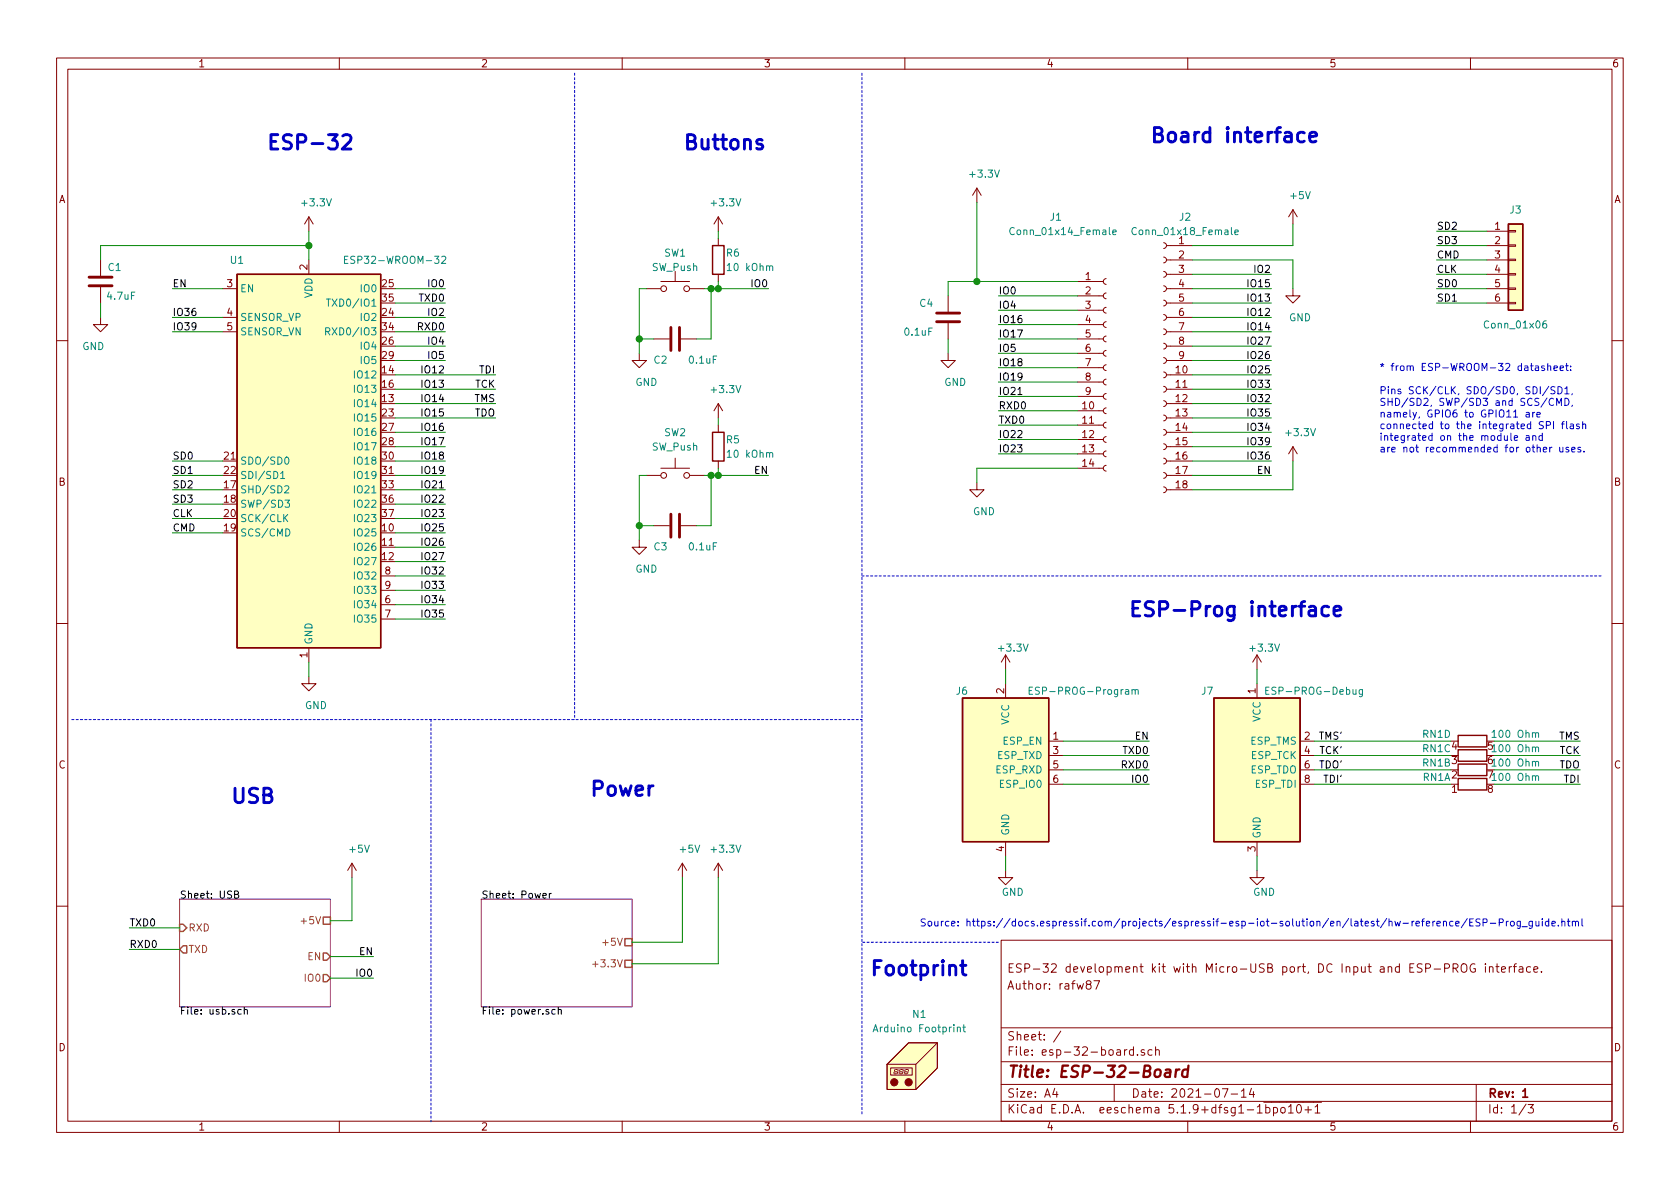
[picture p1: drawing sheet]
EESchema Schematic File Version 4
EELAYER 30 0
EELAYER END
$Descr A4 11693 8268
encoding utf-8
Sheet 1 3
Title "ESP-32-Board"
Date "2021-07-14"
Rev "1"
Comp ""
Comment1 ""
Comment2 "Author: rafw87"
Comment3 "ESP-32 development kit with Micro-USB port, DC Input and ESP-PROG interface."
Comment4 ""
$EndDescr
$Comp
L RF_Module:ESP32-WROOM-32 U1
U 1 1
P 2150 3200
F 0 "U1" H 1650 4600 50  0000 C CNN
F 1 "ESP32-WROOM-32" H 2750 4600 50  0000 C CNN
F 2 "project_components:ESP32-WROOM-32-ThermalVias" H 2150 1700 50  0001 C CNN
F 3 "https://www.espressif.com/sites/default/files/documentation/esp32-wroom-32_datasheet_en.pdf" H 1850 3250 50  0001 C CNN
	1    2150 3200
	1    0    0    -1  
$EndComp
$Comp
L Device:C C2
U 1 1
P 4700 2350
F 0 "C2" V 4550 2400 50  0000 L CNN
F 1 "0.1uF" V 4550 2050 50  0000 L CNN
F 2 "Capacitor_SMD:C_0805_2012Metric_Pad1.18x1.45mm_HandSolder" H 4738 2200 50  0001 C CNN
F 3 "~" H 4700 2350 50  0001 C CNN
F 4 "avt.pl" H 4700 2350 50  0001 C CNN "Vendor"
F 5 "https://sklep.avt.pl/zestaw-kondensatorow-smd-0805-720-sztuk.html" H 4700 2350 50  0001 C CNN "VendorLink"
	1    4700 2350
	0    -1   -1   0   
$EndComp
$Comp
L Device:C C3
U 1 1
P 4700 3650
F 0 "C3" V 4550 3700 50  0000 L CNN
F 1 "0.1uF" V 4550 3350 50  0000 L CNN
F 2 "Capacitor_SMD:C_0805_2012Metric_Pad1.18x1.45mm_HandSolder" H 4738 3500 50  0001 C CNN
F 3 "~" H 4700 3650 50  0001 C CNN
F 4 "avt.pl" H 4700 3650 50  0001 C CNN "Vendor"
F 5 "https://sklep.avt.pl/zestaw-kondensatorow-smd-0805-720-sztuk.html" H 4700 3650 50  0001 C CNN "VendorLink"
	1    4700 3650
	0    -1   -1   0   
$EndComp
$Comp
L Device:C C4
U 1 1
P 6600 2200
F 0 "C4" H 6500 2300 50  0000 R CNN
F 1 "0.1uF" H 6500 2100 50  0000 R CNN
F 2 "Capacitor_SMD:C_0805_2012Metric_Pad1.18x1.45mm_HandSolder" H 6638 2050 50  0001 C CNN
F 3 "~" H 6600 2200 50  0001 C CNN
F 4 "avt.pl" H 6600 2200 50  0001 C CNN "Vendor"
F 5 "https://sklep.avt.pl/zestaw-kondensatorow-smd-0805-720-sztuk.html" H 6600 2200 50  0001 C CNN "VendorLink"
	1    6600 2200
	1    0    0    -1  
$EndComp
$Comp
L Switch:SW_Push SW1
U 1 1
P 4700 2000
F 0 "SW1" H 4700 2250 50  0000 C CNN
F 1 "SW_Push" H 4700 2150 50  0000 C CNN
F 2 "project_components:SW_Push_1P1T_NO_6x6mm_H4.3mm" H 4700 2200 50  0001 C CNN
F 3 "" H 4700 2200 50  0001 C CNN
F 4 "tme.eu" H 4700 2000 50  0001 C CNN "Vendor"
F 5 "https://www.tme.eu/pl/details/b3s-1000/mikroprzelaczniki-tact/omron-ocb/" H 4700 2000 50  0001 C CNN "VendorLink"
	1    4700 2000
	1    0    0    -1  
$EndComp
$Comp
L Switch:SW_Push SW2
U 1 1
P 4700 3300
F 0 "SW2" H 4700 3600 50  0000 C CNN
F 1 "SW_Push" H 4700 3500 50  0000 C CNN
F 2 "project_components:SW_Push_1P1T_NO_6x6mm_H4.3mm" H 4700 3500 50  0001 C CNN
F 3 "" H 4700 3500 50  0001 C CNN
F 4 "tme.eu" H 4700 3300 50  0001 C CNN "Vendor"
F 5 "https://www.tme.eu/pl/details/b3s-1000/mikroprzelaczniki-tact/omron-ocb/" H 4700 3300 50  0001 C CNN "VendorLink"
	1    4700 3300
	1    0    0    -1  
$EndComp
Wire Wire Line
	4500 3300 4450 3300
Wire Wire Line
	4450 3300 4450 3650
Wire Wire Line
	4550 3650 4450 3650
Connection ~ 4450 3650
Wire Wire Line
	4450 3650 4450 3750
Wire Wire Line
	4850 3650 4950 3650
Wire Wire Line
	4950 3650 4950 3300
Wire Wire Line
	4950 3300 4900 3300
Connection ~ 4950 3300
Wire Wire Line
	4500 2000 4450 2000
Wire Wire Line
	4450 2000 4450 2350
Wire Wire Line
	4550 2350 4450 2350
Connection ~ 4450 2350
Wire Wire Line
	4450 2350 4450 2450
Wire Wire Line
	4900 2000 4950 2000
Wire Wire Line
	4950 2000 4950 2350
Wire Wire Line
	4950 2350 4850 2350
Wire Wire Line
	4950 2000 5000 2000
Connection ~ 4950 2000
$Comp
L power:GND #PWR05
U 1 1
P 4450 2450
F 0 "#PWR05" H 4450 2200 50  0001 C CNN
F 1 "GND" H 4500 2250 50  0000 C CNN
F 2 "" H 4450 2450 50  0001 C CNN
F 3 "" H 4450 2450 50  0001 C CNN
	1    4450 2450
	1    0    0    -1  
$EndComp
$Comp
L power:GND #PWR06
U 1 1
P 4450 3750
F 0 "#PWR06" H 4450 3500 50  0001 C CNN
F 1 "GND" H 4500 3550 50  0000 C CNN
F 2 "" H 4450 3750 50  0001 C CNN
F 3 "" H 4450 3750 50  0001 C CNN
	1    4450 3750
	1    0    0    -1  
$EndComp
Text Label 5350 2000 2    50   ~ 0
IO0
Text Label 5350 3300 2    50   ~ 0
EN
Text Label 8850 3300 2    50   ~ 0
EN
Text Label 8850 3200 2    50   ~ 0
IO36
Text Label 8850 3100 2    50   ~ 0
IO39
Text Label 8850 3000 2    50   ~ 0
IO34
Text Label 8850 2900 2    50   ~ 0
IO35
Text Label 8850 2800 2    50   ~ 0
IO32
Text Label 8850 2700 2    50   ~ 0
IO33
Text Label 8850 2600 2    50   ~ 0
IO25
Text Label 8850 2500 2    50   ~ 0
IO26
Text Label 8850 2400 2    50   ~ 0
IO27
Text Label 8850 2300 2    50   ~ 0
IO14
Text Label 8850 2200 2    50   ~ 0
IO12
Wire Wire Line
	8850 3300 8300 3300
Wire Wire Line
	8850 3200 8300 3200
Wire Wire Line
	8850 3100 8300 3100
$Comp
L power:+3.3V #PWR017
U 1 1
P 9000 3200
F 0 "#PWR017" H 9000 3050 50  0001 C CNN
F 1 "+3.3V" H 9050 3400 50  0000 C CNN
F 2 "" H 9000 3200 50  0001 C CNN
F 3 "" H 9000 3200 50  0001 C CNN
	1    9000 3200
	1    0    0    -1  
$EndComp
Wire Wire Line
	8850 3000 8300 3000
Wire Wire Line
	8300 2900 8850 2900
Wire Wire Line
	8300 2700 8850 2700
Wire Wire Line
	8850 2600 8300 2600
Wire Wire Line
	8300 2500 8850 2500
Wire Wire Line
	8300 2300 8850 2300
Wire Wire Line
	8850 2200 8300 2200
Text Label 8850 2100 2    50   ~ 0
IO13
Text Label 10000 1600 0    50   ~ 0
SD2
Text Label 10000 1700 0    50   ~ 0
SD3
Text Label 10000 1800 0    50   ~ 0
CMD
$Comp
L power:GND #PWR016
U 1 1
P 9000 2000
F 0 "#PWR016" H 9000 1750 50  0001 C CNN
F 1 "GND" H 9050 1800 50  0000 C CNN
F 2 "" H 9000 2000 50  0001 C CNN
F 3 "" H 9000 2000 50  0001 C CNN
	1    9000 2000
	1    0    0    -1  
$EndComp
Text Label 6950 3150 0    50   ~ 0
IO23
Text Label 6950 3050 0    50   ~ 0
IO22
Text Label 6950 2950 0    50   ~ 0
TXD0
Text Label 6950 2850 0    50   ~ 0
RXD0
Text Label 6950 2750 0    50   ~ 0
IO21
Text Label 6950 2650 0    50   ~ 0
IO19
Text Label 6950 2550 0    50   ~ 0
IO18
Text Label 6950 2450 0    50   ~ 0
IO5
Text Label 6950 2350 0    50   ~ 0
IO17
Text Label 6950 2250 0    50   ~ 0
IO16
Text Label 6950 2150 0    50   ~ 0
IO4
Text Label 6950 2050 0    50   ~ 0
IO0
Text Label 8850 1900 2    50   ~ 0
IO2
Text Label 8850 2000 2    50   ~ 0
IO15
Text Label 10000 2100 0    50   ~ 0
SD1
Text Label 10000 2000 0    50   ~ 0
SD0
Text Label 10000 1900 0    50   ~ 0
CLK
Wire Wire Line
	7500 3150 6950 3150
Wire Wire Line
	7500 3050 6950 3050
Wire Wire Line
	7500 2950 6950 2950
Wire Wire Line
	7500 2850 6950 2850
Wire Wire Line
	7500 2650 6950 2650
Wire Wire Line
	7500 2550 6950 2550
Wire Wire Line
	7500 2450 6950 2450
Wire Wire Line
	7500 2250 6950 2250
Wire Wire Line
	6950 2150 7500 2150
Wire Wire Line
	7500 2050 6950 2050
Wire Wire Line
	8300 2000 8850 2000
Wire Wire Line
	10000 2100 10350 2100
Wire Wire Line
	10350 2000 10000 2000
Wire Wire Line
	10000 1900 10350 1900
Text Label 1200 2000 0    50   ~ 0
EN
Text Label 1200 2200 0    50   ~ 0
IO36
Text Label 1200 2300 0    50   ~ 0
IO39
Text Label 1200 3200 0    50   ~ 0
SD0
Wire Wire Line
	1550 2000 1200 2000
Wire Wire Line
	1550 2200 1200 2200
Wire Wire Line
	1550 2300 1200 2300
Wire Wire Line
	1550 3200 1200 3200
Wire Wire Line
	1550 3300 1200 3300
Wire Wire Line
	1550 3400 1200 3400
Wire Wire Line
	1550 3500 1200 3500
Wire Wire Line
	1550 3600 1200 3600
Wire Wire Line
	1550 3700 1200 3700
Wire Wire Line
	8850 2100 8300 2100
Wire Wire Line
	10350 1600 10000 1600
Wire Wire Line
	10000 1700 10350 1700
Wire Wire Line
	10350 1800 10000 1800
Text Label 1200 3400 0    50   ~ 0
SD2
Text Label 1200 3300 0    50   ~ 0
SD1
Text Label 1200 3500 0    50   ~ 0
SD3
Text Label 1200 3600 0    50   ~ 0
CLK
Text Label 1200 3700 0    50   ~ 0
CMD
Text Label 3100 2000 2    50   ~ 0
IO0
Wire Wire Line
	2750 2000 3100 2000
Wire Wire Line
	2750 2100 3100 2100
Wire Wire Line
	2750 2200 3100 2200
Wire Wire Line
	2750 2300 3100 2300
Wire Wire Line
	2750 2400 3100 2400
Wire Wire Line
	2750 2500 3100 2500
Wire Wire Line
	2750 3000 3100 3000
Wire Wire Line
	2750 3100 3100 3100
Wire Wire Line
	2750 3200 3100 3200
Wire Wire Line
	2750 3300 3100 3300
Wire Wire Line
	2750 3400 3100 3400
Wire Wire Line
	2750 3500 3100 3500
Wire Wire Line
	2750 3600 3100 3600
Wire Wire Line
	2750 3700 3100 3700
Wire Wire Line
	2750 3800 3100 3800
Wire Wire Line
	2750 3900 3100 3900
Wire Wire Line
	2750 4000 3100 4000
Wire Wire Line
	2750 4100 3100 4100
Wire Wire Line
	2750 4200 3100 4200
Wire Wire Line
	2750 4300 3100 4300
Text Label 3100 2100 2    50   ~ 0
TXD0
Text Label 3100 2300 2    50   ~ 0
RXD0
Text Label 3100 2200 2    50   ~ 0
IO2
Text Label 3100 2400 2    50   ~ 0
IO4
Text Label 3100 2500 2    50   ~ 0
IO5
Text Label 3100 2600 2    50   ~ 0
IO12
Text Label 3100 2700 2    50   ~ 0
IO13
Text Label 3100 2800 2    50   ~ 0
IO14
Text Label 3100 2900 2    50   ~ 0
IO15
Text Label 3100 3000 2    50   ~ 0
IO16
Text Label 3100 3100 2    50   ~ 0
IO17
Text Label 3100 3200 2    50   ~ 0
IO18
Text Label 3100 3300 2    50   ~ 0
IO19
Text Label 3100 3400 2    50   ~ 0
IO21
Text Label 3100 3500 2    50   ~ 0
IO22
Text Label 3100 3600 2    50   ~ 0
IO23
Text Label 3100 3700 2    50   ~ 0
IO25
Text Label 3100 3800 2    50   ~ 0
IO26
Text Label 3100 3900 2    50   ~ 0
IO27
Text Label 3100 4000 2    50   ~ 0
IO32
Text Label 3100 4100 2    50   ~ 0
IO33
Text Label 3100 4200 2    50   ~ 0
IO34
Text Label 3100 4300 2    50   ~ 0
IO35
$Comp
L power:+3.3V #PWR01
U 1 1
P 2150 1600
F 0 "#PWR01" H 2150 1450 50  0001 C CNN
F 1 "+3.3V" H 2200 1800 50  0000 C CNN
F 2 "" H 2150 1600 50  0001 C CNN
F 3 "" H 2150 1600 50  0001 C CNN
	1    2150 1600
	1    0    0    -1  
$EndComp
$Comp
L power:GND #PWR02
U 1 1
P 2150 4700
F 0 "#PWR02" H 2150 4450 50  0001 C CNN
F 1 "GND" H 2200 4500 50  0000 C CNN
F 2 "" H 2150 4700 50  0001 C CNN
F 3 "" H 2150 4700 50  0001 C CNN
	1    2150 4700
	1    0    0    -1  
$EndComp
Wire Wire Line
	8850 2400 8300 2400
Wire Wire Line
	8850 2800 8300 2800
Wire Wire Line
	7500 2750 6950 2750
Wire Wire Line
	7500 2350 6950 2350
$Comp
L project_components:ESP-PROG-Program J6
U 1 1
P 7000 5350
F 0 "J6" H 6650 5900 50  0000 L CNN
F 1 "ESP-PROG-Program" H 7150 5900 50  0000 L CNN
F 2 "project_components:IDC-Header_2x03_P1.27mm_Vertical_SMD" V 6750 5400 50  0001 C CNN
F 3 "https://github.com/espressif/esp-iot-solution/blob/master/documents/evaluation_boards/ESP-Prog_guide_en.md" H 5725 4800 50  0001 C CNN
F 4 "https://www.ebay.com/itm/10Pcs-1-27mm-Pitch-2x3-Pin-6-Pin-SMT-SMD-Male-Shrouded-Box-Header-IDC-Connector/183523538792?hash=item2abadaf768:g:-H4AAOSwm-Fb4s52" H 7000 5350 50  0001 C CNN "VendorLink"
	1    7000 5350
	1    0    0    -1  
$EndComp
$Comp
L power:+3.3V #PWR013
U 1 1
P 7000 4650
F 0 "#PWR013" H 7000 4500 50  0001 C CNN
F 1 "+3.3V" H 7050 4800 50  0000 C CNN
F 2 "" H 7000 4650 50  0001 C CNN
F 3 "" H 7000 4650 50  0001 C CNN
	1    7000 4650
	1    0    0    -1  
$EndComp
$Comp
L power:GND #PWR014
U 1 1
P 7000 6050
F 0 "#PWR014" H 7000 5800 50  0001 C CNN
F 1 "GND" H 7050 5900 50  0000 C CNN
F 2 "" H 7000 6050 50  0001 C CNN
F 3 "" H 7000 6050 50  0001 C CNN
	1    7000 6050
	1    0    0    -1  
$EndComp
Text Label 8000 5150 2    50   ~ 0
EN
Text Label 8000 5350 2    50   ~ 0
RXD0
Text Label 8000 5250 2    50   ~ 0
TXD0
Text Label 8000 5450 2    50   ~ 0
IO0
Wire Wire Line
	7400 5150 8000 5150
Wire Wire Line
	8000 5250 7400 5250
Wire Wire Line
	7400 5350 8000 5350
Wire Wire Line
	8000 5450 7400 5450
Wire Wire Line
	7000 4650 7000 4750
Wire Wire Line
	7000 5950 7000 6050
$Comp
L project_components:ESP-PROG-Debug J7
U 1 1
P 8750 5350
F 0 "J7" H 8450 5900 50  0000 R CNN
F 1 "ESP-PROG-Debug" H 9500 5900 50  0000 R CNN
F 2 "project_components:IDC-Header_2x05_P1.27mm_Vertical_SMD" V 8500 5400 50  0001 C CNN
F 3 "https://github.com/espressif/esp-iot-solution/blob/master/documents/evaluation_boards/ESP-Prog_guide_en.md" H 7475 4800 50  0001 C CNN
F 4 "https://www.ebay.com/itm/5Pcs-1-27mm-Pitch-2x5-Pin-10-Pin-SMT-SMD-Male-Shrouded-Box-Header-IDC-Connector/172311876086?hash=item281e9691f6:g:eHIAAOSwu6taWHc7" H 8750 5350 50  0001 C CNN "VendorLink"
	1    8750 5350
	1    0    0    -1  
$EndComp
$Comp
L power:+3.3V #PWR018
U 1 1
P 8750 4650
F 0 "#PWR018" H 8750 4500 50  0001 C CNN
F 1 "+3.3V" H 8800 4800 50  0000 C CNN
F 2 "" H 8750 4650 50  0001 C CNN
F 3 "" H 8750 4650 50  0001 C CNN
	1    8750 4650
	1    0    0    -1  
$EndComp
Wire Wire Line
	8750 4650 8750 4750
Wire Wire Line
	8750 5950 8750 6050
Text Label 11000 5150 2    50   ~ 0
TMS
Text Label 11000 5250 2    50   ~ 0
TCK
Text Label 11000 5350 2    50   ~ 0
TDO
Text Label 11000 5450 2    50   ~ 0
TDI
Wire Wire Line
	10400 5150 11000 5150
Wire Wire Line
	10400 5350 11000 5350
Wire Wire Line
	11000 5450 10400 5450
Wire Wire Line
	9150 5150 10100 5150
Wire Wire Line
	9150 5350 10100 5350
Wire Wire Line
	9150 5450 10100 5450
Text Label 3450 2800 2    50   ~ 0
TMS
Text Label 3450 2600 2    50   ~ 0
TDI
Text Label 3450 2700 2    50   ~ 0
TCK
Text Label 3450 2900 2    50   ~ 0
TDO
Wire Wire Line
	2750 2600 3450 2600
Wire Wire Line
	2750 2700 3450 2700
Wire Wire Line
	2750 2800 3450 2800
Wire Wire Line
	2750 2900 3450 2900
Wire Wire Line
	10400 5250 11000 5250
Wire Wire Line
	9150 5250 10100 5250
$Comp
L Mechanical:Housing N1
U 1 1
P 6400 7400
F 0 "N1" H 6400 7750 50  0000 C CNN
F 1 "Arduino Footprint" H 6400 7650 50  0000 C CNN
F 2 "project_components:ArduinoFootprint" H 6200 6900 50  0001 C CNN
F 3 "~" H 6200 6900 50  0001 C CNN
F 4 "N/A" H 6400 7400 50  0001 C CNN "Vendor"
	1    6400 7400
	1    0    0    -1  
$EndComp
Wire Wire Line
	8300 3400 9000 3400
Wire Wire Line
	9000 3400 9000 3200
Wire Wire Line
	8300 1800 9000 1800
Wire Wire Line
	9000 1800 9000 2000
Wire Wire Line
	8850 1900 8300 1900
$Comp
L power:+3.3V #PWR011
U 1 1
P 6800 1400
F 0 "#PWR011" H 6800 1250 50  0001 C CNN
F 1 "+3.3V" H 6850 1600 50  0000 C CNN
F 2 "" H 6800 1400 50  0001 C CNN
F 3 "" H 6800 1400 50  0001 C CNN
	1    6800 1400
	1    0    0    -1  
$EndComp
Wire Wire Line
	6800 1950 6800 1400
Wire Wire Line
	6800 1950 7500 1950
$Comp
L Connector_Generic:Conn_01x06 J3
U 1 1
P 10550 1800
F 0 "J3" H 10550 2150 50  0000 C CNN
F 1 "Conn_01x06" H 10550 1350 50  0000 C CNN
F 2 "Connector_PinSocket_2.54mm:PinSocket_1x06_P2.54mm_Vertical" H 10550 1800 50  0001 C CNN
F 3 "~" H 10550 1800 50  0001 C CNN
F 4 "N/A" H 10550 1800 50  0001 C CNN "Vendor"
F 5 "https://www.tme.eu/pl/details/zl262-6sg/listwy-i-gniazda-kolkowe/connfly/ds1023-1-6s21/" H 10550 1800 50  0001 C CNN "VendorLink"
	1    10550 1800
	1    0    0    -1  
$EndComp
$Sheet
S 3350 6250 1050 750 
U 5FF6344B
F0 "Power" 50
F1 "power.sch" 50
F2 "+5V" U R 4400 6550 50 
F3 "+3.3V" U R 4400 6700 50 
$EndSheet
$Sheet
S 1250 6250 1050 750 
U 5FF73D59
F0 "USB" 50
F1 "usb.sch" 50
F2 "EN" O R 2300 6650 50 
F3 "IO0" O R 2300 6800 50 
F4 "+5V" U R 2300 6400 50 
F5 "RXD" I L 1250 6450 50 
F6 "TXD" O L 1250 6600 50 
$EndSheet
Text Label 2600 6800 2    50   ~ 0
IO0
Text Label 2600 6650 2    50   ~ 0
EN
Wire Wire Line
	2300 6650 2600 6650
Wire Wire Line
	2300 6800 2600 6800
$Comp
L Device:R_Pack04_Split RN1
U 1 1
P 10250 5450
F 0 "RN1" V 10200 5200 50  0000 C CNN
F 1 "100 Ohm" V 10200 5750 50  0000 C CNN
F 2 "Resistor_SMD:R_Array_Convex_4x0612" V 10170 5450 50  0001 C CNN
F 3 "https://www.tme.eu/Document/06db5b489d2b0c3473dd3a4d90f1faf2/ROYALOHM-xDx.pdf" H 10250 5450 50  0001 C CNN
F 4 "tme.eu" H 10250 5450 50  0001 C CNN "Vendor"
F 5 "https://www.tme.eu/pl/en/details/dr0804-100r-4_8/smd-resistor-networks/royal-ohm/4d02wgj0101t/" H 10250 5450 50  0001 C CNN "VendorLink"
	1    10250 5450
	0    1    1    0   
$EndComp
$Comp
L Device:R_Pack04_Split RN1
U 2 1
P 10250 5350
F 0 "RN1" V 10200 5100 50  0000 C CNN
F 1 "100 Ohm" V 10200 5650 50  0000 C CNN
F 2 "Resistor_SMD:R_Array_Convex_4x0612" V 10170 5350 50  0001 C CNN
F 3 "https://www.tme.eu/Document/06db5b489d2b0c3473dd3a4d90f1faf2/ROYALOHM-xDx.pdf" H 10250 5350 50  0001 C CNN
F 4 "tme.eu" H 10250 5350 50  0001 C CNN "Vendor"
F 5 "https://www.tme.eu/pl/en/details/dr0804-100r-4_8/smd-resistor-networks/royal-ohm/4d02wgj0101t/" H 10250 5350 50  0001 C CNN "VendorLink"
	2    10250 5350
	0    1    1    0   
$EndComp
$Comp
L Device:R_Pack04_Split RN1
U 3 1
P 10250 5250
F 0 "RN1" V 10200 5000 50  0000 C CNN
F 1 "100 Ohm" V 10200 5550 50  0000 C CNN
F 2 "Resistor_SMD:R_Array_Convex_4x0612" V 10170 5250 50  0001 C CNN
F 3 "https://www.tme.eu/Document/06db5b489d2b0c3473dd3a4d90f1faf2/ROYALOHM-xDx.pdf" H 10250 5250 50  0001 C CNN
F 4 "tme.eu" H 10250 5250 50  0001 C CNN "Vendor"
F 5 "https://www.tme.eu/pl/details/dr1206-100r-4_8/drabinki-rezystorowe-smd/royal-ohm/4d03wgj0101t5e/" H 10250 5250 50  0001 C CNN "VendorLink"
	3    10250 5250
	0    1    1    0   
$EndComp
$Comp
L Device:R_Pack04_Split RN1
U 4 1
P 10250 5150
F 0 "RN1" V 10200 4900 50  0000 C CNN
F 1 "100 Ohm" V 10200 5450 50  0000 C CNN
F 2 "Resistor_SMD:R_Array_Convex_4x0612" V 10170 5150 50  0001 C CNN
F 3 "https://www.tme.eu/Document/06db5b489d2b0c3473dd3a4d90f1faf2/ROYALOHM-xDx.pdf" H 10250 5150 50  0001 C CNN
F 4 "tme.eu" H 10250 5150 50  0001 C CNN "Vendor"
F 5 "https://www.tme.eu/pl/en/details/dr0804-100r-4_8/smd-resistor-networks/royal-ohm/4d02wgj0101t/" H 10250 5150 50  0001 C CNN "VendorLink"
	4    10250 5150
	0    1    1    0   
$EndComp
Text Label 900  6450 0    50   ~ 0
TXD0
Text Label 900  6600 0    50   ~ 0
RXD0
Wire Wire Line
	900  6450 1250 6450
Wire Wire Line
	900  6600 1250 6600
Wire Wire Line
	4400 6550 4750 6550
Wire Wire Line
	4750 6550 4750 6100
$Comp
L power:+5V #PWR07
U 1 1
P 4750 6100
F 0 "#PWR07" H 4750 5950 50  0001 C CNN
F 1 "+5V" H 4800 6300 50  0000 C CNN
F 2 "" H 4750 6100 50  0001 C CNN
F 3 "" H 4750 6100 50  0001 C CNN
	1    4750 6100
	1    0    0    -1  
$EndComp
Wire Wire Line
	4400 6700 5000 6700
$Comp
L power:+3.3V #PWR010
U 1 1
P 5000 6100
F 0 "#PWR010" H 5000 5950 50  0001 C CNN
F 1 "+3.3V" H 5050 6300 50  0000 C CNN
F 2 "" H 5000 6100 50  0001 C CNN
F 3 "" H 5000 6100 50  0001 C CNN
	1    5000 6100
	1    0    0    -1  
$EndComp
$Comp
L power:+5V #PWR03
U 1 1
P 2450 6100
F 0 "#PWR03" H 2450 5950 50  0001 C CNN
F 1 "+5V" H 2500 6300 50  0000 C CNN
F 2 "" H 2450 6100 50  0001 C CNN
F 3 "" H 2450 6100 50  0001 C CNN
	1    2450 6100
	1    0    0    -1  
$EndComp
Wire Wire Line
	2300 6400 2450 6400
Wire Wire Line
	2450 6400 2450 6100
Text Notes 4100 5550 0    100  ~ 20
Power
Text Notes 7850 4300 0    100  ~ 20
ESP-Prog interface
Text Notes 8000 1000 0    100  ~ 20
Board interface
Text Notes 1850 1050 0    100  ~ 20
ESP-32
Wire Wire Line
	5000 6100 5000 6700
Wire Wire Line
	2150 4600 2150 4700
Wire Wire Line
	6800 3250 7500 3250
Wire Wire Line
	6800 3250 6800 3350
$Comp
L power:GND #PWR012
U 1 1
P 6800 3350
F 0 "#PWR012" H 6800 3100 50  0001 C CNN
F 1 "GND" H 6850 3150 50  0000 C CNN
F 2 "" H 6800 3350 50  0001 C CNN
F 3 "" H 6800 3350 50  0001 C CNN
	1    6800 3350
	1    0    0    -1  
$EndComp
$Comp
L power:+5V #PWR015
U 1 1
P 9000 1550
F 0 "#PWR015" H 9000 1400 50  0001 C CNN
F 1 "+5V" H 9050 1750 50  0000 C CNN
F 2 "" H 9000 1550 50  0001 C CNN
F 3 "" H 9000 1550 50  0001 C CNN
	1    9000 1550
	1    0    0    -1  
$EndComp
Wire Wire Line
	8300 1700 9000 1700
Wire Wire Line
	9000 1550 9000 1700
Wire Wire Line
	4950 3300 5000 3300
Wire Wire Line
	5000 3250 5000 3300
Wire Wire Line
	5000 2900 5000 2950
$Comp
L Device:R R5
U 1 1
P 5000 3100
F 0 "R5" H 5050 3150 50  0000 L CNN
F 1 "10 kOhm" H 5050 3050 50  0000 L CNN
F 2 "Resistor_SMD:R_0805_2012Metric_Pad1.20x1.40mm_HandSolder" V 4930 3100 50  0001 C CNN
F 3 "~" H 5000 3100 50  0001 C CNN
F 4 "avt.pl" H 5000 3100 50  0001 C CNN "Vendor"
F 5 "https://sklep.avt.pl/avt701-805.html" H 5000 3100 50  0001 C CNN "VendorLink"
	1    5000 3100
	1    0    0    -1  
$EndComp
$Comp
L power:+3.3V #PWR026
U 1 1
P 5000 2900
F 0 "#PWR026" H 5000 2750 50  0001 C CNN
F 1 "+3.3V" H 5050 3100 50  0000 C CNN
F 2 "" H 5000 2900 50  0001 C CNN
F 3 "" H 5000 2900 50  0001 C CNN
	1    5000 2900
	1    0    0    -1  
$EndComp
Connection ~ 5000 3300
Wire Wire Line
	5000 3300 5350 3300
$Comp
L power:GND #PWR019
U 1 1
P 8750 6050
F 0 "#PWR019" H 8750 5800 50  0001 C CNN
F 1 "GND" H 8800 5900 50  0000 C CNN
F 2 "" H 8750 6050 50  0001 C CNN
F 3 "" H 8750 6050 50  0001 C CNN
	1    8750 6050
	1    0    0    -1  
$EndComp
Wire Wire Line
	5000 1600 5000 1650
$Comp
L Device:R R6
U 1 1
P 5000 1800
F 0 "R6" H 5050 1850 50  0000 L CNN
F 1 "10 kOhm" H 5050 1750 50  0000 L CNN
F 2 "Resistor_SMD:R_0805_2012Metric_Pad1.20x1.40mm_HandSolder" V 4930 1800 50  0001 C CNN
F 3 "~" H 5000 1800 50  0001 C CNN
F 4 "avt.pl" H 5000 1800 50  0001 C CNN "Vendor"
F 5 "https://sklep.avt.pl/avt701-805.html" H 5000 1800 50  0001 C CNN "VendorLink"
	1    5000 1800
	1    0    0    -1  
$EndComp
$Comp
L power:+3.3V #PWR027
U 1 1
P 5000 1600
F 0 "#PWR027" H 5000 1450 50  0001 C CNN
F 1 "+3.3V" H 5050 1800 50  0000 C CNN
F 2 "" H 5000 1600 50  0001 C CNN
F 3 "" H 5000 1600 50  0001 C CNN
	1    5000 1600
	1    0    0    -1  
$EndComp
Wire Wire Line
	5000 1950 5000 2000
Connection ~ 5000 2000
Wire Wire Line
	5000 2000 5350 2000
$Comp
L Connector:Conn_01x14_Female J1
U 1 1
P 7700 2550
F 0 "J1" H 7350 3600 50  0000 C CNN
F 1 "Conn_01x14_Female" H 7400 3500 50  0000 C CNN
F 2 "Connector_PinSocket_2.54mm:PinSocket_1x14_P2.54mm_Vertical" H 7700 2550 50  0001 C CNN
F 3 "~" H 7700 2550 50  0001 C CNN
	1    7700 2550
	1    0    0    -1  
$EndComp
$Comp
L Connector:Conn_01x18_Female J2
U 1 1
P 8100 2500
F 0 "J2" H 7950 3500 50  0000 C CNN
F 1 "Conn_01x18_Female" H 7950 3400 50  0000 C CNN
F 2 "Connector_PinSocket_2.54mm:PinSocket_1x18_P2.54mm_Vertical" H 8100 2500 50  0001 C CNN
F 3 "~" H 8100 2500 50  0001 C CNN
	1    8100 2500
	-1   0    0    -1  
$EndComp
Wire Wire Line
	6800 1950 6600 1950
Wire Wire Line
	6600 1950 6600 2050
Connection ~ 6800 1950
$Comp
L power:GND #PWR0101
U 1 1
P 6600 2450
F 0 "#PWR0101" H 6600 2200 50  0001 C CNN
F 1 "GND" H 6650 2250 50  0000 C CNN
F 2 "" H 6600 2450 50  0001 C CNN
F 3 "" H 6600 2450 50  0001 C CNN
	1    6600 2450
	1    0    0    -1  
$EndComp
Wire Wire Line
	6600 2350 6600 2450
Text Notes 4750 1050 0    100  ~ 20
Buttons
Text Notes 1600 5600 0    100  ~ 20
USB
Wire Wire Line
	2150 1600 2150 1700
Connection ~ 2150 1700
Wire Wire Line
	2150 1700 2150 1800
Wire Wire Line
	700  2100 700  2200
Wire Wire Line
	700  1700 2150 1700
Wire Wire Line
	700  1800 700  1700
$Comp
L power:GND #PWR09
U 1 1
P 700 2200
F 0 "#PWR09" H 700 1950 50  0001 C CNN
F 1 "GND" H 750 2000 50  0000 C CNN
F 2 "" H 700 2200 50  0001 C CNN
F 3 "" H 700 2200 50  0001 C CNN
	1    700  2200
	-1   0    0    -1  
$EndComp
$Comp
L Device:C C1
U 1 1
P 700 1950
F 0 "C1" H 550 2050 50  0000 L CNN
F 1 "4.7uF" H 450 1850 50  0000 L CNN
F 2 "Capacitor_SMD:C_0805_2012Metric_Pad1.18x1.45mm_HandSolder" H 738 1800 50  0001 C CNN
F 3 "~" H 700 1950 50  0001 C CNN
F 4 "avt.pl" H 700 1950 50  0001 C CNN "Vendor"
F 5 "https://sklep.avt.pl/zestaw-kondensatorow-smd-0805-720-sztuk.html" H 700 1950 50  0001 C CNN "VendorLink"
	1    700  1950
	-1   0    0    -1  
$EndComp
Wire Notes Line
	4000 500  4000 5000
Wire Notes Line
	500  5000 6000 5000
Wire Notes Line
	6000 4000 11150 4000
Wire Notes Line
	6950 6550 6000 6550
Wire Notes Line
	6000 500  6000 7750
Wire Notes Line
	3000 5000 3000 7800
Text Notes 6050 6800 0    100  ~ 20
Footprint
Text Notes 9600 3150 0    50   ~ 0
* from ESP-WROOM-32 datasheet:\n\nPins SCK/CLK, SDO/SD0, SDI/SD1,\nSHD/SD2, SWP/SD3 and SCS/CMD,\nnamely, GPIO6 to GPIO11 are\nconnected to the integrated SPI flash\nintegrated on the module and\nare not recommended for other uses.
Text Notes 6400 6450 0    50   ~ 0
Source: https://docs.espressif.com/projects/espressif-esp-iot-solution/en/latest/hw-reference/ESP-Prog_guide.html
Text Label 9350 5150 2    50   ~ 0
TMS'
Text Label 9350 5250 2    50   ~ 0
TCK'
Text Label 9350 5350 2    50   ~ 0
TDO'
Text Label 9350 5450 2    50   ~ 0
TDI'
$EndSCHEMATC
